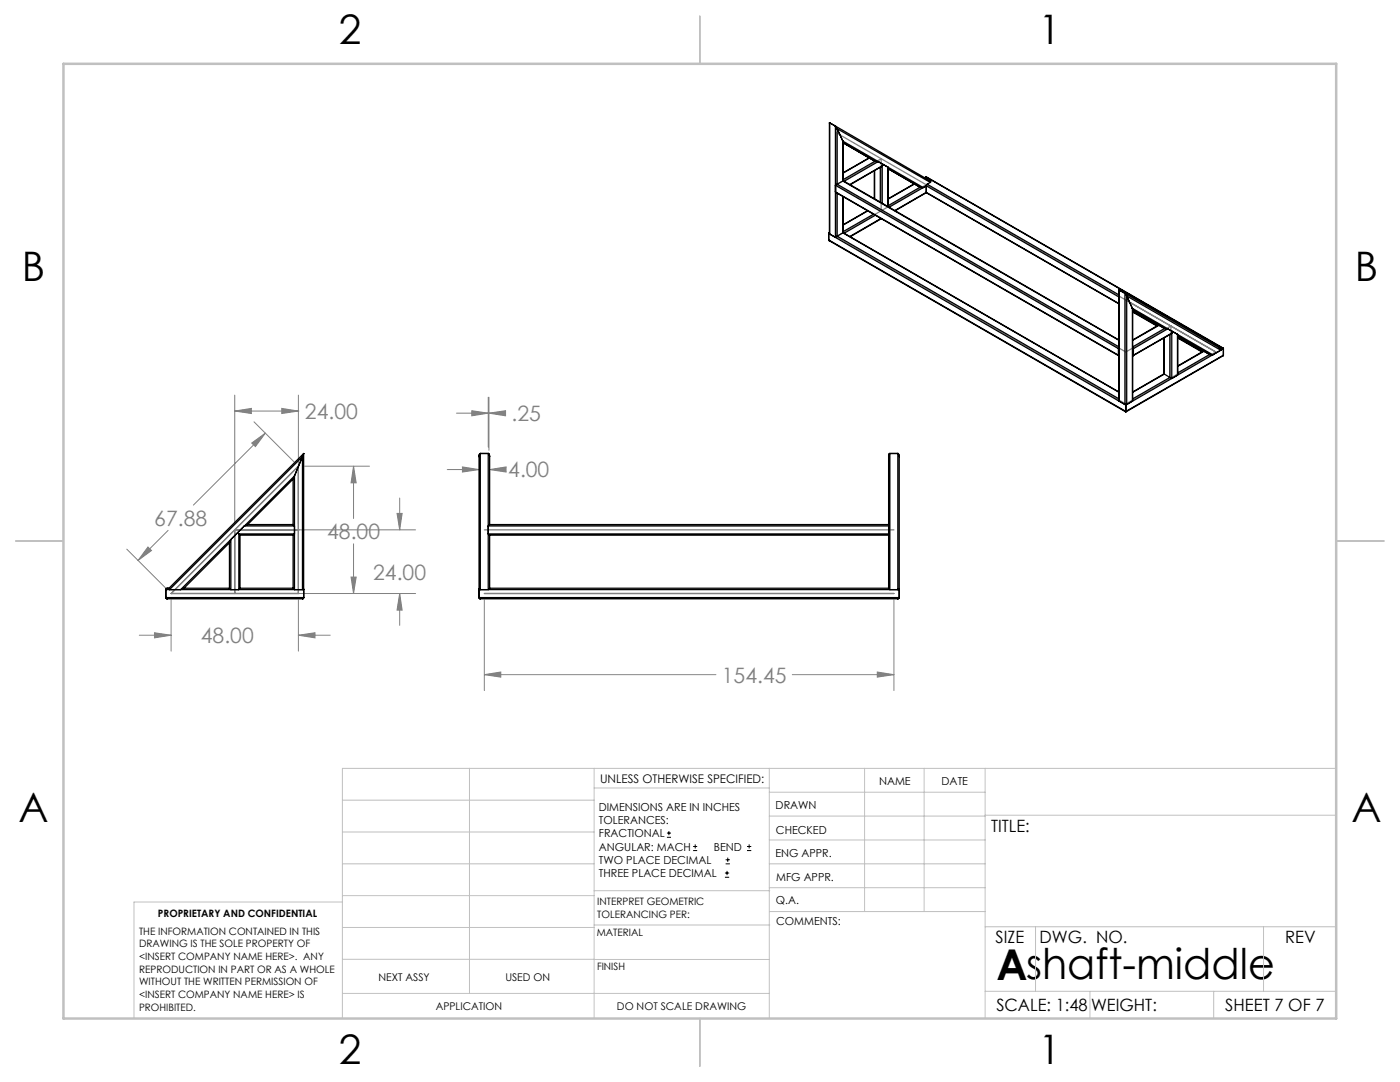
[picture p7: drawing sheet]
<svg xmlns="http://www.w3.org/2000/svg" width="279mm" height="216mm" viewBox="0 0 279 216" stroke-linecap="round" stroke-linejoin="round" font-family="sans-serif">
<g fill="none" stroke="#000" stroke-width=".2">
<path d="M133.1 167.1h.8M133.1 166.2h.8M133.5 165.8v.9M138.3 169.7h.8M138.3 168.9h.8M138.7 168.5v.8M144.7 175h.8M144.7 174.2h.8M144.8 172.4h.9M144.8 171.6h.9M145.1 173.8v.8M145.2 171.1v.9"/>
<path d="M149.1 169.7h.8M149.1 168.9h.8M149.5 168.5v.8"/>
</g>
<g fill="none" stroke="#808080" stroke-width=".2">
<path d="M166.9 47.2h.1M46.8 78.8v25.7M59.5 78.8v25.7M97.4 79.3v9.9M97.6 79.3v10.6M46.8 82l3.4-.5v1zM46.8 82h12.9M50.2 88.4l2.8-2-2 2.7zM50.7 84.2l8 7.9M53 86.4l-14.4 14.4M56.2 81.5l3.3 .5-3.3 .5zM60.8 93h12.9"/>
<path d="M70.6 93l.5 3.3h-1zM70.6 93v10.5M79.8 99.4v6.3M89.3 93.7h6.3M91.1 82.4h6.3M92.3 93.2l3.3 .5-3.3 .5zM94.2 82l3.2 .4-3.2 .6zM97.6 82.4l3.3-.4v1zM97.6 82.4h3.3M97.7 93.7l3.3-.5v1zM97.7 93.7h2.6M25.3 109.6l8 7.9"/>
<path d="M29.5 109.1l.7 .8-2.6 1.9zM33.5 105.8l-5.9 6M34.1 119.7v10.2M48.1 118.4h34.8M48.1 105.7h34.8M59.5 119.7v10.2M70.1 115.1h1l-.5 3.3zM70.6 108.5v9.9M79.2 102.4h1.1l-.5 3.3zM79.8 118.4l.5 3.3h-1.1zM79.8 118.4v6.4M96.7 119.7v18.1"/>
<path d="M178.4 119.7v18.1M27.8 126.8h6.3M30.8 126.3l3.3 .5-3.3 .5zM59.5 126.8l3.4-.5v1zM59.5 126.8h6.4M96.7 134.6l3.2-.5v1zM96.7 134.6h46.2M158.1 134.6h20.3M175.1 134.1l3.3 .5-3.3 .5z"/>
</g>
<g fill="none" stroke="#c0c0c0" stroke-width=".2">
<path d="M68.3 159.7h50.3M93.7 153.3v44.9M118.6 153.3v49.9M118.6 157.2h34.9M153.5 153.3v49.9M153.5 158.1h43.1M172.5 153.3v28.6M184.4 153.3v28.6M196.6 153.3v49.9M266.7 153.3h-198.4v49.9M68.3 178.7h50.3M68.3 172.4h50.3"/>
<path d="M68.3 166h50.3M68.3 180h-41.6v23.2M118.6 177.7h35M153.5 167.6h43.1M153.5 162.8h43.1M153.5 172.4h43.1M153.5 177.1h43.1M196.6 162.7h70.1M68.3 198.2h85.2M68.3 191.4l85.2 .1M68.3 185.1h50.3M118.6 184.6h35"/>
<path d="M153.6 181.9h43M196.6 197.8h70.1M196.6 184.9h70.1M206.7 184.9v12.9M217.5 197.8v5.4M242.2 197.8v5.4M252.2 184.9v12.9"/>
</g>
<path d="M139.7 3.2v9.5M3.1 107.9h9.6M266.7 107.9h9.5M139.7 203.2v9.6" fill="none" stroke="#c0c0c0" stroke-width=".25"/>
<path d="M12.7 12.7h254v190.5h-254z" fill="none" stroke="#c0c0c0" stroke-width=".5"/>
<g fill="none" stroke="#808080" stroke-width=".25">
<path d="M184.9 36.9l-18 10.3M166.9 47.2v-20.7l75.7 43.7-17.9 10.4M166.9 47.2l57.8 33.4M175.9 42.1v-10.4l-9 5.2 57.8 33.3 9-5.1v10.3M224.7 59.9v20.7M34.1 118.4h.1M34.1 118.4h25.4M34.1 118.4l25.4-25.4v25.4M59.5 105.7h.1M59.5 118.4h.1M59.5 105.7h-12.7v12.7M96.7 118.4h81.7"/>
<path d="M96.7 105.7h81.7"/>
</g>
<path d="M175.1 134.1l3.3 .5-3.3 .5zM96.7 134.6l3.2-.5v1zM94.2 82l3.2 .4-3.2 .6zM97.6 82.4l3.3-.4v1zM92.3 93.2l3.3 .5-3.3 .5zM97.7 93.7l3.3-.5v1zM59.5 126.8l3.4-.5v1zM30.8 126.3l3.3 .5-3.3 .5zM50.2 88.4l2.8-2-2 2.7zM29.5 109.1l.7 .8-2.6 1.9zM70.1 115.1h1l-.5 3.3zM70.6 93l.5 3.3h-1zM56.2 81.5l3.3 .5-3.3 .5zM46.8 82l3.4-.5v1zM79.2 102.4h1.1l-.5 3.3zM79.8 118.4l.5 3.3h-1.1z" fill="#808080"/>
<g fill="none" stroke="#000" stroke-width=".25">
<path d="M165.5 24.6v21.8M165.6 24.5l-.1 .1M165.6 24.5v22.2M165.6 24.5l1.1 .7M166.7 25.2l.4 .5M166.7 25.2l19 11v.2M166.7 25.2v22.1M167.1 36.8l-.4 .2 56.5 32.6M167.1 25.7l1.1 2.5M167.1 25.7l18.6 10.7M167.1 25.7v11.1M167.1 38.6v8.5"/>
<path d="M167.1 36.8l56.2 32.4M168.2 28.2l.1 7.9M168.2 28.2l16.1 9.2M168.2 36.1l-1.1 .7M168.2 28.2v7.9M168.2 39.2v7.3M168.2 36.1l55.1 31.8M168.3 36.1h-.1M168.3 39.3v7.1M168.3 36.1l55 31.7M173.4 31.5l-5.1 3M173.5 31.5l-5.2-3 6.3 3.7"/>
<path d="M173.5 31.5l1.1 .7M173.5 31.5l-5.2 3M174.5 34.1v5.6M174.6 34v5.7M174.6 32.2h.7M174.6 32.2l-6.3 3.6M175.3 32.2l.9 .6M175.3 32.2l-6.8 4M175.7 33.4v6.9M176.1 33.1l-6.4 3.8M176.1 33.1v7.5M176.1 33.1l-6.5 3.7"/>
<path d="M176.2 32.8l-.1 .3M176.2 32.8l1 .5M177.2 33.3l.1 7.9M177.2 33.3v7.9M182.4 36.7l-5.1 3M182.5 36.7l-5.2-3 6.3 3.7M182.5 36.7l1.1 .7M182.5 36.7l-5.2 3M183.6 37.4h.7M183.6 37.4l-6.3 3.6M184.9 35.3h.1M184.9 38.4v.1"/>
<path d="M184.9 35.3l-.4 .2M184.9 38.5l-6.3 3.6M184.9 35.3l59.2 34.1M184.9 38.5l38.4 22.1M184.9 35.3v.3M184.9 37.1v1.3M184.9 35.3l58.9 34.1M184.9 37.1l-.6 .3M184.9 35.3l-.3 .2M184.9 37.1l-7.5 4.2M184.9 38.4l-6.3 3.6M184.9 37.1l38.4 22.2"/>
<path d="M184.9 38.4l38.4 22.2M185 36.8l-.1 .3M185 36.8l38.3 22M185.7 36.4l-.7 .4M165.4 47.9l59.3 34.3M165.4 46.6l59.3 34.2M165.4 47.9l59.3 34.2M165.4 46.6v1.3M165.5 46.4l-.1 .2M165.5 46.4l.1 .3M165.6 46.7l1.1 .6M167.1 47.1l-.4 .2"/>
<path d="M167.1 47.1l56.2 32.5M168.2 46.5l-1.1 .6M168.2 46.5l55.1 31.8M168.3 46.4l-.1 .1M168.3 46.4l55 31.8M173.1 42.1l-4.8 2.7M173.2 42.1l-4.9 2.8M174.3 42.8l-6 3.4M174.7 43l-6.2 3.5M175.8 43.6l-6.2 3.6M175.9 43.6l-6.2 3.6M223.3 57.9l.1 22.1"/>
<path d="M223.4 57.9h-.1M223.4 57.9v22.1M223.4 57.9l1.1 .6M224.5 58.5l.4 .6M224.5 58.5v22.2M224.5 58.5l19 11M224.9 59.1v21.6M224.9 59.1l1.1 2.4M224.9 59.1l18.7 10.8M223.2 70.9l.1 .1M223.2 70.9l-56.5-32.6 56.5 32.7M223.2 69.6v1.3"/>
<path d="M223.3 70.8v.1M223.3 69.5v1.3M223.3 70.8h.1M223.3 69.5h.1M223.3 69.3l-.1 .3M226 61.5v18.5M226 61.5l16 9.3M226.1 69.3l.1 .3M226.1 69.5h.1M226.1 62.3l4.8 2.8M226.1 61.9l6.3 3.6M226.1 62.2l4.9 2.8"/>
<path d="M226.1 70.8v.1M226.1 69.5v1.3M226.1 70.8h.1M226.2 70.9l-.1 .1M226.2 69.6v1.3M231.2 64.8l-5.1 3M232.3 74.6h.1M232.3 74.6l-6.2 3.6M232.3 67.5v7.1M232.4 74.6l1.1 .7M232.4 74.6l-6.3 3.7M232.4 67.4v7.2"/>
<path d="M232.4 65.5l.6 .1M232.4 65.5l-1.1-.6-5.2 3M232.4 65.5l-6.3 3.7M233 65.6l-6.8 4M233 65.6l1 .5M233.5 75.3l.4 .2M233.5 75.3l-7.4 4.3M233.5 66.7v8.6M233.7 66.6l-7.6 4.4M233.9 66.5l-.2 .1M233.9 66.5v9M233.9 66.5l-7.7 4.4"/>
<path d="M234 66.1l-.1 .4M234 66.1l1 .6M235 66.7v8.2M235 74.9l-1.1 .6M235.1 67.5l4.8 2.7M235.1 67.3l4.9 2.9M240.2 70l-5.1 3M240.3 70.1l1.1 .6M240.3 70.1l-5.2-3 6.3 3.6M240.3 70.1l-5.2 3M241.4 70.7l.6 .1M241.4 70.7l-6.3 3.7"/>
<path d="M243.3 69.4h.5M243.5 69.5l.1 .4M243.6 69.9l-1.6 .9M243.8 69.4l.4 .2M243.8 69.4l-.3 .1M244.1 71l-19.4 11.2M244.2 70.9l-.1 .1M244.2 69.6l-19.5 11.2M244.2 70.9l-19.5 11.2M244.2 69.6v1.3M58.5 95.6v9.1M58.5 95.6l-9.1 9.1"/>
<path d="M58.8 95v22.7l-.3-.3M58.8 95l-.3 .6M58.8 95l-22.7 22.7 .6-.3M60.4 91.1v26.6l.1-.2M60.4 91.1l-26.6 26.6-.1-.3M60.4 91.1l-1.6 3.9M60.6 90.5l-.2 .6M60.6 90.5v28.7M60.6 90.5l-26.9 26.9M95.8 90.5v27.2l-.1-.2M95.8 90.5l-.2 .4v28.3M95.8 90.5h1.6"/>
<path d="M97.4 90.5v27.2l.3-.3M97.4 90.5l.2 .1 .1 .4v13.7M177.6 90.5v27.2l-.3-.3M177.6 90.5l-.3 .4v13.8M177.6 90.5h1.6M179.2 90.5v27.2l.1-.2 .2 .2h-83.9M179.2 90.5l.2 .2 .1 .4v28.1M223.4 80l1.1 .7M224.7 80.6v.2M224.7 82.1v.1M224.7 80.6l.2 .1M224.7 80.6l-.2 .1"/>
<path d="M224.7 80.8v1.3M226 80l-1.1 .7M33.1 119.2l.1 .3h27.3l.1-.3M33.1 119.2h27.5M33.1 117.7h27.5M33.1 117.7v1.5M33.7 117.4h-.5l-.1 .3M36.7 117.4h9.1M45.8 108.3l-9.1 9.1M45.8 108.3v9.1M46.1 107.7v10l-.3-.3M46.1 107.7l-.3 .6"/>
<path d="M47.7 106.5v11.2l.2-.3M47.7 106.5l.2 .3M47.7 106.5h11.1l-.3 .3M47.7 106.5l-.3-.2-1.3 1.4M47.9 117.4h10.6M47.9 106.8h10.6M47.9 106.8v10.6M49.4 104.7l-.6 .3h10l-.3-.3M49.4 104.7h9.1M58.5 106.8v10.6M60.5 117.5l.1 .2M95.6 119.2l.1 .3h83.6l.2-.3"/>
<path d="M95.6 119.2h83.9M95.7 117.5l-.1 .2M97.7 104.7l-.3 .3h79.9M97.7 117.4h79.6M97.7 106.8v10.6M97.7 106.8h79.6M97.7 104.7h79.6M177.3 106.5h-79.9l.3 .3M177.3 106.5v.3M177.3 104.7v.3M177.3 105v1.5M177.3 106.8v10.6"/>
</g>
<text font-size="8.5" x="198.9" y="195.5">Ashaft-middle</text>
<g font-size="8.1">
<text x="67.6" y="8.9">2</text>
<text x="207.3" y="8.9">1</text>
<text x="4.4" y="56.2">B</text>
<text x="270.4" y="56.2">B</text>
<text x="3.7" y="164.1">A</text>
<text x="269.7" y="164.1">A</text>
<text x="67.6" y="212.4">2</text>
<text x="207.3" y="212.4">1</text>
</g>
<g font-size="4.2" fill="#808080">
<text x="60.9" y="83.6">24.00</text>
<text x="102.1" y="84">.25</text>
<text x="101.4" y="95.3">4.00</text>
<text x="30.8" y="104.9">67.88</text>
<text x="65.3" y="107.6">48.00</text>
<text x="74.5" y="115.7">24.00</text>
<text x="40.1" y="128.3">48.00</text>
<text x="144.1" y="136.2">154.45</text>
</g>
<g font-size="3.4">
<text x="197.8" y="166">TITLE:</text>
<text x="198.7" y="188.1">SIZE</text>
<text x="207.5" y="188.1">DWG. NO.</text>
<text x="256.5" y="188.2">REV</text>
<text x="198.8" y="201.7">SCALE: 1:48</text>
<text x="217.7" y="201.8">WEIGHT:</text>
<text x="244.5" y="201.7">SHEET 7 OF 7</text>
</g>
<text font-size="2.4" x="119.8" y="156.2">UNLESS OTHERWISE SPECIFIED:</text>
<g font-size="2.2">
<text x="119.5" y="161.8">DIMENSIONS ARE IN INCHES</text>
<text x="154.8" y="161.4">DRAWN</text>
<text x="175.4" y="156.6">NAME</text>
<text x="187.9" y="156.7">DATE</text>
<text x="119.5" y="164.4">TOLERANCES:</text>
<text x="119.5" y="167.1">FRACTIONAL</text>
<text x="154.9" y="166.3">CHECKED</text>
<text x="119.5" y="169.7">ANGULAR: MACH</text>
<text x="119.5" y="172.4">TWO PLACE DECIMAL</text>
<text x="142.5" y="169.7">BEND</text>
<text x="154.8" y="171">ENG APPR.</text>
<text x="119.5" y="175">THREE PLACE DECIMAL</text>
<text x="154.9" y="175.7">MFG APPR.</text>
<text x="154.9" y="180.4">Q.A.</text>
<text x="154.9" y="184.6">COMMENTS:</text>
</g>
<g font-size="2.1">
<text x="75.5" y="195.7">NEXT ASSY</text>
<text x="100.9" y="195.7">USED ON</text>
<text x="86.9" y="201.5">APPLICATION</text>
<text x="123.1" y="201.6">DO NOT SCALE DRAWING</text>
</g>
<g font-size="2">
<text x="31.5" y="182.9">PROPRIETARY AND CONFIDENTIAL</text>
<text x="119.2" y="180.6">INTERPRET GEOMETRIC</text>
<text x="119.2" y="183.1">TOLERANCING PER:</text>
<text x="27.8" y="186.5">THE INFORMATION CONTAINED IN THIS</text>
<text x="27.8" y="189">DRAWING IS THE SOLE PROPERTY OF</text>
<text x="27.8" y="191.6">&lt;INSERT COMPANY NAME HERE&gt;. ANY</text>
<text x="119.1" y="186.7">MATERIAL</text>
<text x="27.8" y="194.1">REPRODUCTION IN PART OR AS A WHOLE</text>
<text x="27.8" y="196.6">WITHOUT THE WRITTEN PERMISSION OF</text>
<text x="119.1" y="193.5">FINISH</text>
<text x="27.8" y="199.1">&lt;INSERT COMPANY NAME HERE&gt; IS</text>
<text x="27.8" y="201.7">PROHIBITED.</text>
</g>
</svg>
